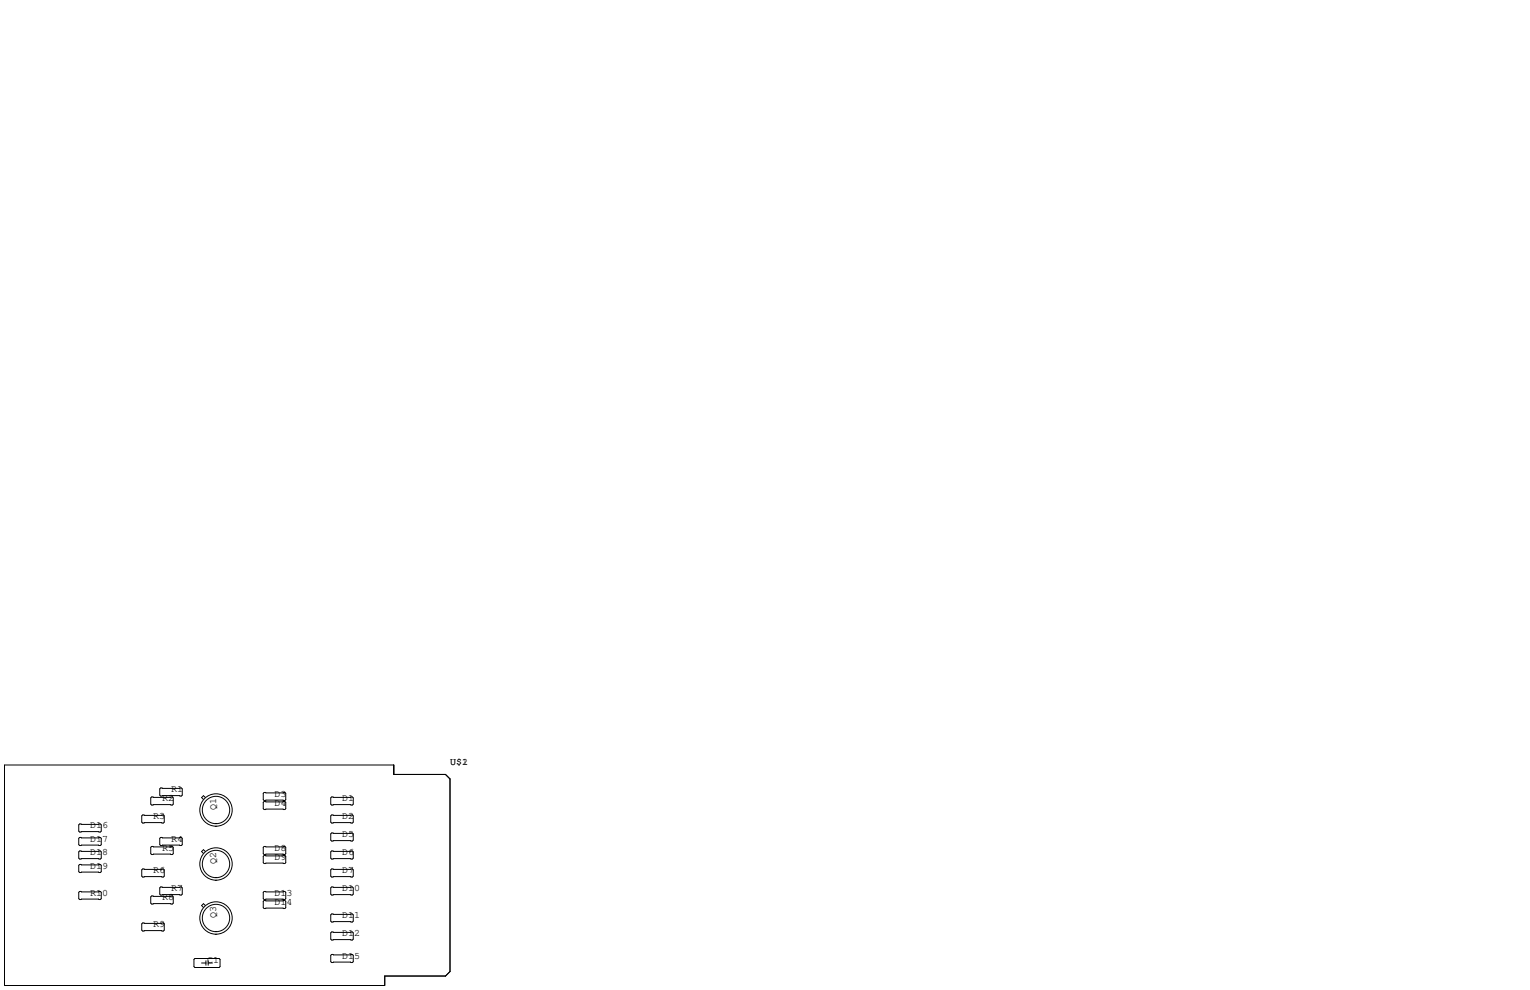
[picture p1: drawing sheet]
<svg xmlns="http://www.w3.org/2000/svg" width="432mm" height="279mm" viewBox="0 0 432 279" stroke-linecap="round" stroke-linejoin="round" font-family="sans-serif">
<g fill="none" stroke="#000" stroke-width=".28">
<path d="M1.3 215.9h109.8v2.7h14.6l1.3 1.2v54.4l-1.3 1.3h-17.1v2.6h-107.3zM22.5 232.5h5.8l.3 .3v1.8l-.3 .2h-5.8l-.3-.2v-1.8zM22.5 236.3h5.8l.3 .3v1.8l-.3 .2h-5.8l-.3-.2v-1.8zM40.3 230h5.8l.3 .3v1.7l-.3 .3h-5.8l-.3-.3v-1.7zM42.8 224.9h5.8l.3 .3v1.7l-.3 .3h-5.8l-.3-.3v-1.7zM42.8 238.9h5.8l.3 .2v1.8l-.3 .3h-5.8l-.3-.3v-1.8zM45.3 236.3h5.9l.2 .3v1.8l-.2 .2h-5.9l-.2-.2v-1.8zM45.3 222.4h5.9l.2 .2v1.8l-.2 .3h-5.9l-.2-.3v-1.8zM58 225.1l-.6-.5-.5 .5 .5 .5M74.5 226.2h5.9l.2 .2v1.8l-.2 .3h-5.9l-.2-.3v-1.8zM74.5 223.6h5.9l.2 .3v1.8l-.2 .2h-5.9l-.2-.2v-1.8zM74.5 238.9h5.9l.2 .2v1.8l-.2 .3h-5.9l-.2-.3v-1.8z"/>
<path d="M93.6 224.9h5.8l.3 .3v1.7l-.3 .3h-5.8l-.3-.3v-1.7zM93.6 230h5.8l.3 .3v1.7l-.3 .3h-5.8l-.3-.3v-1.7zM93.6 235.1h5.8l.3 .2v1.8l-.3 .3h-5.8l-.3-.3v-1.8zM22.5 244h5.8l.3 .2v1.8l-.3 .3h-5.8l-.3-.3v-1.8zM22.5 240.2h5.8l.3 .2v1.8l-.3 .2h-5.8l-.3-.2v-1.8zM22.5 251.6h5.8l.3 .2v1.8l-.3 .3h-5.8l-.3-.3v-1.8zM40 245.5l.3-.3h5.8l.3 .3v1.8l-.3 .2h-5.8l-.3-.2zM42.5 253.1l.3-.2h5.8l.3 .2v1.8l-.3 .2h-5.8l-.3-.2zM45.1 250.6l.2-.3h5.9l.2 .3v1.7l-.2 .3h-5.9l-.2-.3zM58 240.3l-.6-.5-.5 .5 .5 .6M58 255.6l-.6-.6-.5 .6 .5 .5M74.3 251.8l.2-.2h5.9l.2 .2v1.8l-.2 .3h-5.9l-.2-.3z"/>
<path d="M74.3 254.4l.2-.3h5.9l.2 .3v1.8l-.2 .2h-5.9l-.2-.2zM74.5 241.4h5.9l.2 .3v1.8l-.2 .2h-5.9l-.2-.2v-1.8zM93.3 245.5l.3-.3h5.8l.3 .3v1.8l-.3 .2h-5.8l-.3-.2zM93.3 250.6l.3-.3h5.8l.3 .3v1.7l-.3 .3h-5.8l-.3-.3zM93.3 258.2l.3-.3h5.8l.3 .3v1.8l-.3 .2h-5.8l-.3-.2zM93.6 240.2h5.8l.3 .2v1.8l-.3 .2h-5.8l-.3-.2v-1.8zM40 260.7l.3-.2h5.8l.3 .2v1.8l-.3 .3h-5.8l-.3-.3zM54.7 270.8l.3-.3h6.8l.3 .3v2l-.3 .2h-6.8l-.3-.2zM56.9 271.8h1.2M58.1 271.1v1.3M58.8 271.8h1.1M58.8 271.1v1.3"/>
<path d="M93.3 263.3l.3-.3h5.8l.3 .3v1.7l-.3 .3h-5.8l-.3-.3zM93.3 269.6l.3-.2h5.8l.3 .2v1.8l-.3 .3h-5.8l-.3-.3z"/>
<circle cx="61" cy="228.6" r="4.6"/>
<circle cx="61" cy="228.6" r="3.9"/>
<circle cx="61" cy="243.8" r="4.6"/>
<circle cx="61" cy="259.1" r="4.6"/>
<circle cx="61" cy="259.1" r="3.9"/>
<circle cx="61" cy="243.8" r="3.9"/>
</g>
<g font-size="2.8">
<text x="127" y="215.9">U$1</text>
<text x="130.4" y="215.9">2</text>
<text x="45.7" y="226.1">R2</text>
<text x="48.3" y="223.5">R1</text>
<text x="77.5" y="227.3">D4</text>
<text x="77.5" y="224.8">D3</text>
<text x="96.5" y="226.1">D1</text>
<text x="25.4" y="233.7">D16</text>
<text x="43.2" y="231.1">R3</text>
<text x="61" y="228.6" transform="rotate(-90 61 228.6)">Q1</text>
<text x="96.5" y="231.1">D2</text>
<text x="25.4" y="237.5">D17</text>
<text x="48.3" y="237.5">R4</text>
<text x="96.5" y="236.2">D5</text>
<text x="25.4" y="245.1">D19</text>
<text x="25.4" y="241.3">D18</text>
<text x="45.7" y="240">R5</text>
<text x="61" y="243.8" transform="rotate(-90 61 243.8)">Q2</text>
<text x="77.5" y="242.6">D9</text>
<text x="77.5" y="240">D8</text>
<text x="96.5" y="241.3">D6</text>
<text x="43.2" y="246.4">R6</text>
<text x="48.3" y="251.5">R7</text>
<text x="96.5" y="246.4">D7</text>
<text x="96.5" y="251.5">D10</text>
<text x="25.4" y="252.7">R10</text>
<text x="45.7" y="254">R8</text>
<text x="77.5" y="255.3">D14</text>
<text x="77.5" y="252.7">D13</text>
<text x="43.2" y="261.6">R9</text>
<text x="61" y="259.1" transform="rotate(-90 61 259.1)">Q3</text>
<text x="96.5" y="259.1">D11</text>
<text x="96.5" y="264.2">D12</text>
<text x="58.4" y="271.8">C1</text>
<text x="96.5" y="270.5">D15</text>
</g>
</svg>
